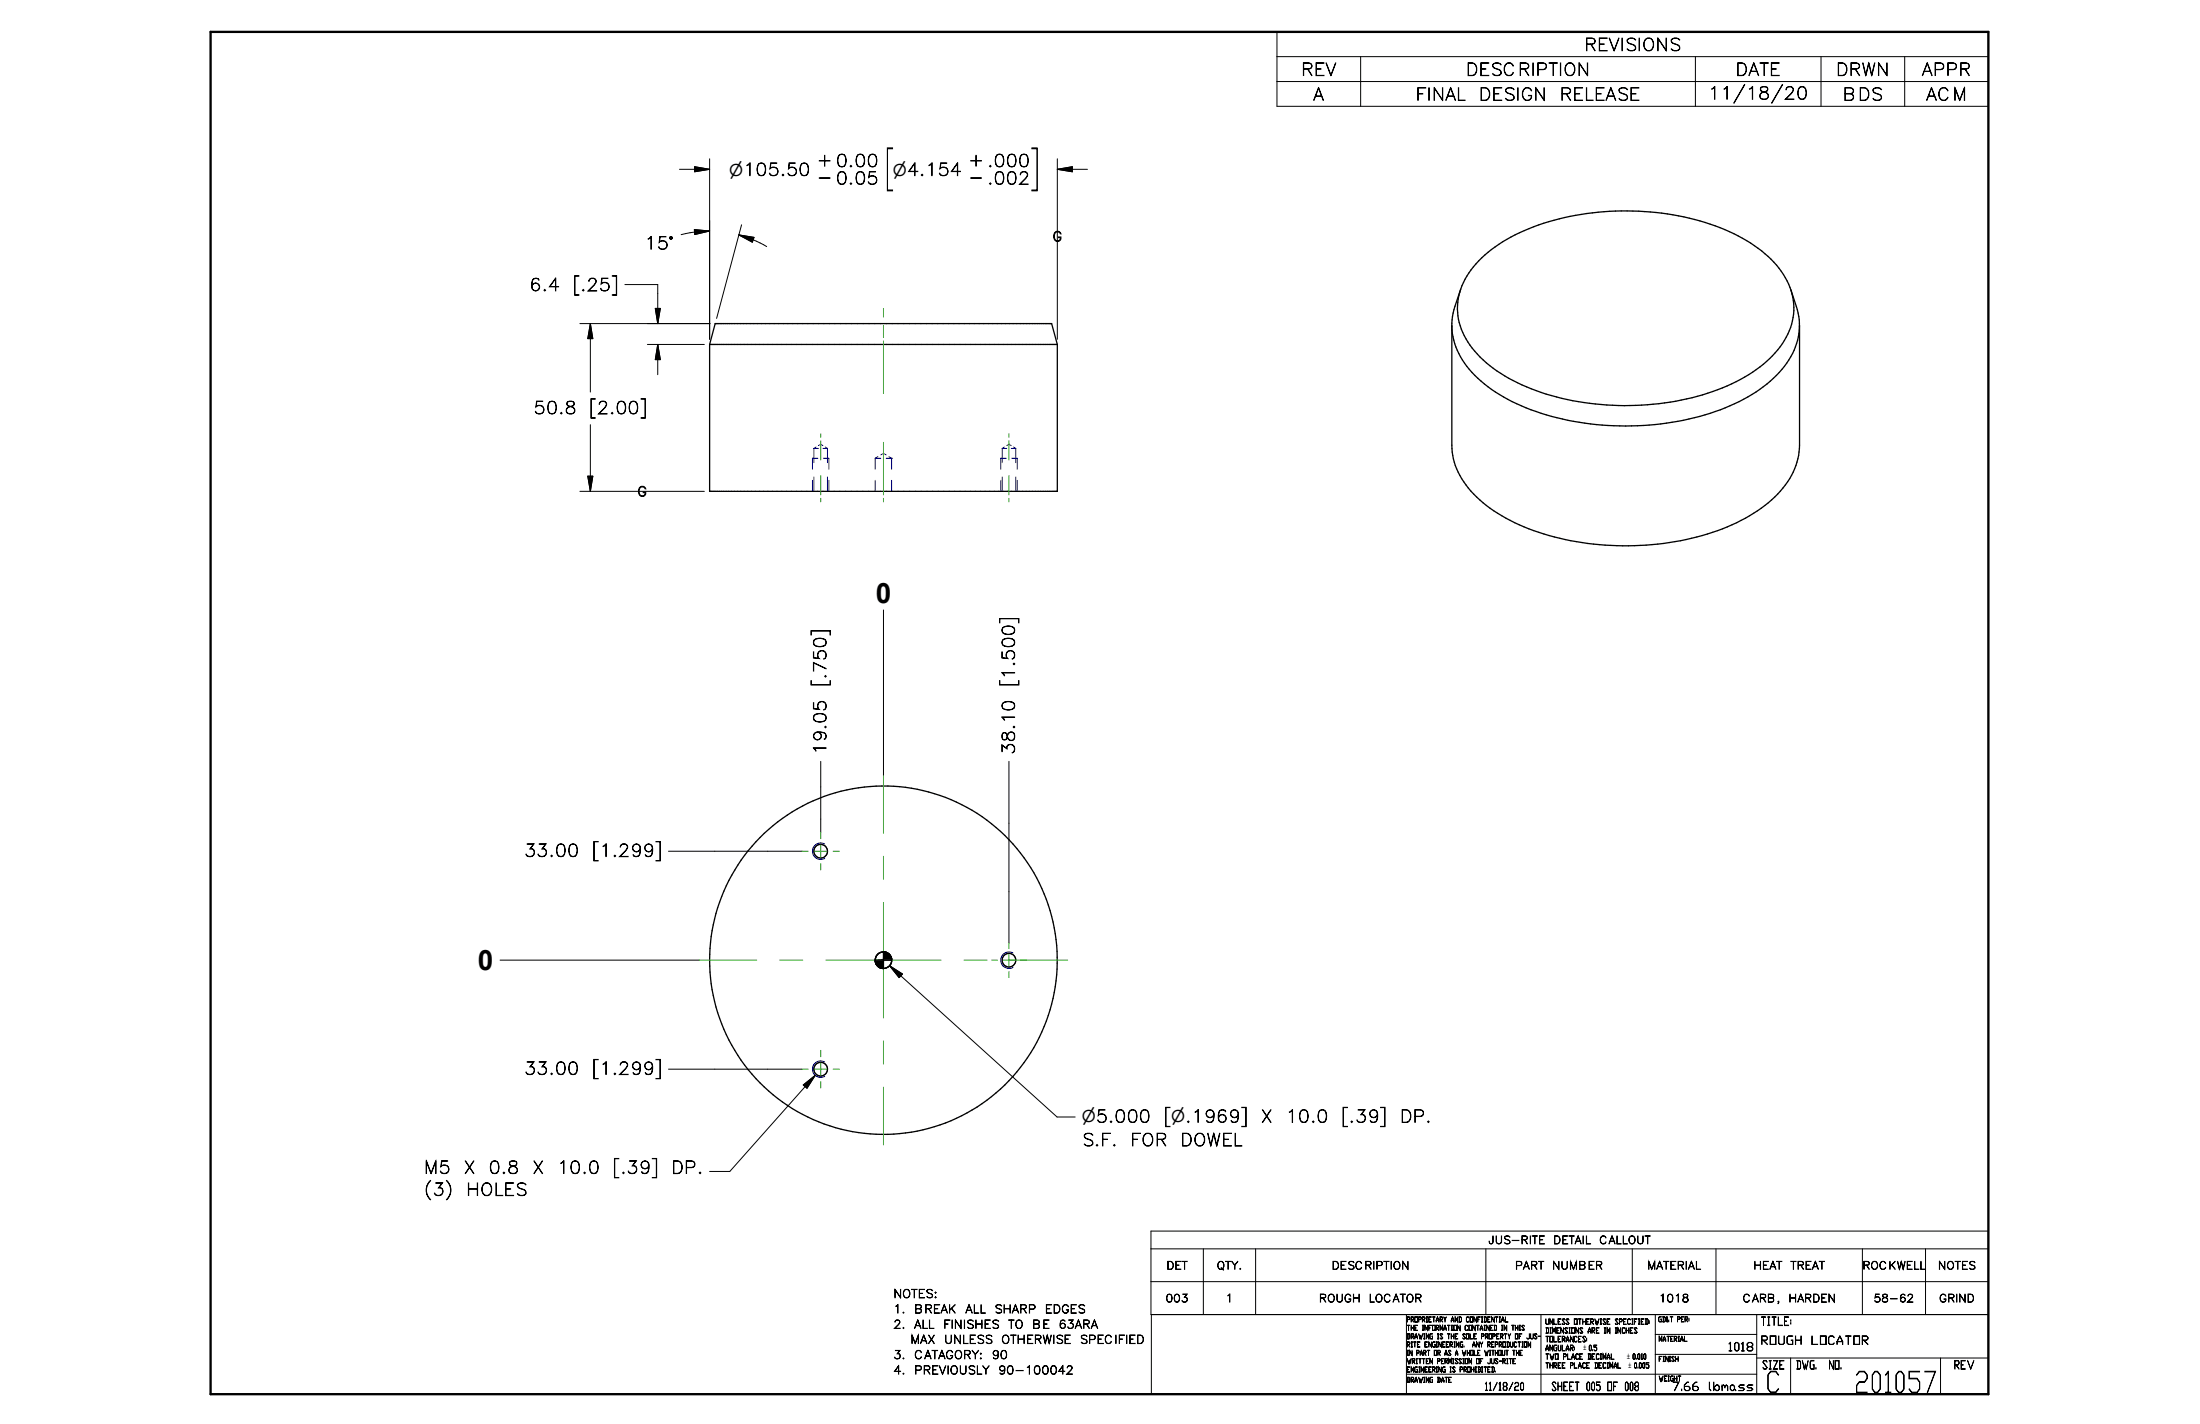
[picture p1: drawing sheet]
<svg xmlns="http://www.w3.org/2000/svg" width="432mm" height="279mm" viewBox="0 0 432 279" stroke-linecap="round" stroke-linejoin="round" font-family="sans-serif">
<g fill="none" stroke="#00f" stroke-width=".2">
<path d="M159.5 94.2v2.2M159.7 88h.9M159.7 88v2.8M159.7 93.6v2.8M160.2 87.7l-.5 .3M160.5 89.9h-1v2.2M160.6 87.4l.5-.2 .4 .2M161.5 88h.9M161.6 89.9h1.1v2.2M162 87.7l.4 .3M162.4 88v2.8M162.4 93.6v2.8"/>
<path d="M162.7 94.2v2.2M171.8 89.9h1.1M171.8 89.9v2.2M171.8 94.2v2.2M172.3 89.6l-.5 .3M172.9 89.3l.5-.3 .5 .3M173.9 89.9h1.1M174.5 89.6l.5 .3M175 89.9h.1M175 89.9v2.2M175 94.2v2.2M196.4 89.9h.1"/>
<path d="M196.4 89.9h1.1M196.4 89.9v2.2M196.4 94.2v2.2M196.7 88h.1M196.7 88h.9M196.7 88v2.8M196.7 93.6v2.8M197.1 87.7l-.4 .3M197.6 87.4l.4-.2 .5 .2M198.5 88h.9M198.6 89.9h1.1v2.2M198.9 87.7l.5 .3"/>
<path d="M199.4 88v2.8M199.4 93.6v2.8M199.7 94.2v2.2M161.9 165.6a1.61 1.61 0 0 0-2.4 1.4 1.61 1.61 0 0 0 2.4 1.4M198.8 187a1.62 1.62 0 0 0-2.4 1.4 1.62 1.62 0 0 0 2.4 1.4M161.9 208.4a1.61 1.61 0 0 0-2.4 1.4 1.61 1.61 0 0 0 2.4 1.4"/>
</g>
<g fill="none" stroke="#000" stroke-width=".25">
<path d="M286.7 56.9l-1.3 3.9-.4 2.6v24a15 15 0 0 0 6.1 11.2 40.7 40.7 0 0 0 20.5 8 54.3 54.3 0 0 0 29.3-4 23.6 23.6 0 0 0 10.7-9.3 13 13 0 0 0 1.6-5.9l-.1-24.6-.3-2-1.3-3.9M290.2 51.2a33.3 33.3 0 0 1 16.9-8.5 52.6 52.6 0 0 1 33.2 3.2 21.9 21.9 0 0 1 10.5 9.2 12.1 12.1 0 0 1-2.4 14.1 31.5 31.5 0 0 1-15.3 8.6 54.1 54.1 0 0 1-32.6-1.5 24.8 24.8 0 0 1-12.8-9.8 12.1 12.1 0 0 1 2-14.7zM139.3 67.6h68.2M139.3 67.6l1.1-4.1h66l1.1 4.1M139.3 67.6v28.8h68.2v-28.8M285 64.1a15.2 15.2 0 0 0 6.4 11.2 40.3 40.3 0 0 0 19.7 7.7 53.9 53.9 0 0 0 30.2-4.2 22.4 22.4 0 0 0 10.8-10.1l.9-2.6 .2-2M171.8 188.4l.1 .7 .4 .5M173.2 190h.2M173.5 186.8h.2M173.9 186.8l.6 .4 .5 .7"/>
<circle cx="161.1" cy="167" r="1.34"/>
<circle cx="173.4" cy="188.4" r="34.1"/>
<circle cx="173.4" cy="188.4" r="1.62"/>
<circle cx="198" cy="188.4" r="1.33"/>
<circle cx="161.1" cy="209.8" r="1.34"/>
</g>
<g fill="#000" stroke="#000" stroke-width=".25">
<path d="M171.8 188.4h1.6l-1.6 .1zM171.8 188.5l1.6-.1-1.6 .2zM171.8 188.6l1.6-.2-1.6 .4zM171.8 188.8l1.6-.4-1.5 .5zM171.9 188.9l1.5-.5-1.5 .6zM171.9 189l1.5-.6-1.5 .7zM171.9 189.1l1.5-.7-1.4 .8zM172 189.2l1.4-.8-1.3 .9zM172.1 189.3l1.3-.9-1.3 1zM172.1 189.4l1.3-1-1.2 1.1zM172.2 189.5l1.2-1.1-1.1 1.2zM173.4 188.4l-1 1.3-.1-.1z"/>
<path d="M173.4 188.4l-.9 1.3h-.1zM173.4 188.4l-.8 1.4-.1-.1zM173.4 188.4l-.7 1.5-.1-.1zM173.4 188.4l-.6 1.5h-.1zM173.4 188.4l-.5 1.5h-.1zM173.4 188.4l-.4 1.6-.1-.1zM173.4 188.4l-.3 1.6h-.1zM173.4 188.4l-.1 1.6h-.2zM173.4 186.8h.1l-.1 1.6zM173.4 188.4v1.6h-.1zM173.5 186.8h.1l-.2 1.6zM173.6 186.8h.2l-.4 1.6z"/>
<path d="M173.8 186.8l.1 .1-.5 1.5zM173.9 186.9h.1l-.6 1.5zM174 186.9h.1l-.7 1.5zM174.1 186.9l.1 .1-.8 1.4zM174.2 187l.1 .1-.9 1.3zM174.3 187.1h.1l-1 1.3zM174.4 187.1l.1 .1-1.1 1.2zM174.5 187.2l.1 .1-1.2 1.1zM173.4 188.4l1.2-1.1 .1 .1zM173.4 188.4l1.3-1v.1zM173.4 188.4l1.3-.9 .1 .1zM173.4 188.4l1.4-.8v.1z"/>
<path d="M173.4 188.4l1.4-.7 .1 .1zM173.4 188.4l1.5-.6 .1 .1zM173.4 188.4l1.6-.5v.1zM173.4 188.4l1.6-.4v.2zM173.4 188.4l1.6-.2v.1zM173.4 188.4l1.6-.1v.1z"/>
</g>
<path d="M41.3 6.3h349v267.3h-349z" fill="none" stroke="#000" stroke-width=".46"/>
<g fill="none" stroke="#000" stroke-width=".2">
<path d="M250.6 6.3h139.7v14.6h-139.7zM250.6 11.1h139.7M250.6 16h139.7M267.1 11.1v9.8M332.8 11.1v9.8M357.4 11.1v9.8M373.8 11.1v9.8M133.4 33.2h5.9M136.3 32.7l3 .5-3 .5zM139.3 31.2v35.4M207.5 33.2h5.9M207.5 33.2l3-.5v1z"/>
<path d="M207.5 31.2v35.4M122.7 55.8h6.4v7.7M136.3 45l3 .3-2.9 .7zM139.3 45.3a22 22 0 0 0-5.6 .7M145 46.1l2.8 1 2.7 1.3M145 46.1l3 .5-.3 .9zM145.5 44.1l-4.9 18.4M113.8 63.5h25.6M115.9 63.5v13.4M115.9 63.5l.5 2.9h-1zM127.1 67.6h11.1M128.6 60.5h1l-.5 3z"/>
<path d="M129.1 67.6v5.9M129.1 67.6l.5 3h-1zM113.8 96.4h24.4M115.4 93.4h1l-.5 3zM115.9 83.3v13.1M173.4 119.7v32.5M161.1 149.4v13.9M198 149.4v35.6M131.2 167h26.2M98.2 188.4h39M171.8 188.4h3.2M173.4 186.8v3.2"/>
<path d="M174.6 189.5l32.9 29.7h3.5M174.6 189.5l2.5 1.6-.6 .7zM131.2 209.8h26.2M157.7 212.9l2.3-1.9-1.6 2.5zM160 211l-16.8 18.8h-3.9M225.9 245h164.4M225.9 251.5h164.4M226 257.9v15.7h164.3v-32.1h-164.4v16.4h164.4M236.2 245v12.9M246.4 245v12.9M276 257.9v15.7M291.6 245v12.9"/>
<path d="M302.4 257.9v15.7M320.4 245v12.9M324.9 257.9v15.7M336.8 245v12.9M344.8 257.9v15.7M365.5 245v12.9M377.9 245v12.9M276 269.6h68.8M324.9 261.8h19.9M324.9 265.7h19.9M344.8 266.5h45.5M351.4 266.5v7.1"/>
<path d="M380.9 266.5v7.1"/>
</g>
<path d="M136.3 32.7l3 .5-3 .5zM207.5 33.2l3-.5v1zM136.3 45l3 .3-2.9 .7zM145 46.1l3 .5-.3 .9zM115.9 63.5l.5 2.9h-1zM128.6 60.5h1l-.5 3zM129.1 67.6l.5 3h-1zM115.4 93.4h1l-.5 3zM174.6 189.5l2.5 1.6-.6 .7zM157.7 212.9l2.3-1.9-1.6 2.5z" fill="#000" stroke="#000" stroke-width=".2"/>
<g fill="none" stroke="#23a718" stroke-width=".2">
<path d="M173.4 60.5v1.7M173.4 63.9v2.3M173.4 66.9v10.3M161.1 85.1v.7M161.1 86.5v3.8M161.1 93.3v3.8M161.1 97.8v.7M173.4 86.8v10.3M173.4 97.8v.7M198 85.1v.7M198 86.5v3.8M198 93.3v3.8"/>
<path d="M198 97.8v.7M173.4 152.2v11.3M157.4 167h1.2M159.8 167h2.5M161.1 163.3v1.3M161.1 165.8v2.4M161.1 169.5v1.2M163.5 167h1.2M173.4 168v4.5M173.4 177.1v22.6M137.2 188.4h11.3M153 188.4h4.6"/>
<path d="M162.1 188.4h22.6M189.2 188.4h4.5M194.7 188.4h1.1M196.9 188.4h12.7M198 185v1.1M198 187.3v2.2M198 190.7v1.1M157.4 209.8h1.2M159.8 209.8h2.5M161.1 206.1v1.2M161.1 208.6v2.4M161.1 212.2v1.3"/>
<path d="M163.5 209.8h1.2M173.4 204.3v4.5M173.4 213.3v11.3"/>
</g>
<g font-size="7.4">
<text x="173.7" y="35.6">[</text>
<text x="202.2" y="35.6">]</text>
</g>
<g font-size="5.7">
<text x="346.5" y="273.2">C</text>
<text x="363.9" y="273.2">201057</text>
</g>
<g font-size="5.5">
<text x="171.9" y="118.3">0</text>
<text x="93.8" y="190.3">0</text>
</g>
<g font-size="3.3">
<text x="310.9" y="9.9">REVISIONS</text>
<text x="255.4" y="14.8">REV</text>
<text x="287.7" y="14.8">DESCRIPTION</text>
<text x="340.6" y="14.8">DATE</text>
<text x="360.3" y="14.8">DRWN</text>
<text x="377.2" y="14.8">APPR</text>
<text x="257.7" y="19.7">A</text>
<text x="277.8" y="19.7">FINAL</text>
<text x="290.2" y="19.7">DESIGN</text>
<text x="306.1" y="19.7">RELEASE</text>
<text x="335.2" y="19.5">11/18/20</text>
<text x="361.7" y="19.7">BDS</text>
<text x="378" y="19.7">ACM</text>
<text x="160.3" y="36">- 0.05</text>
<text x="160.3" y="32.6">+ 0.00</text>
<text x="190" y="36">- .002</text>
<text x="190" y="32.6">+ .000</text>
<text x="126.5" y="48.9">15°</text>
<text x="103.9" y="57.1">6.4</text>
<text x="112.4" y="57.1">[.25]</text>
<text x="104.7" y="81.2">50.8</text>
<text x="115.6" y="81.2">[2.00]</text>
<text x="162.1" y="134.7" transform="rotate(-90 162.1 134.7)">[.750]</text>
<text x="199.1" y="134.7" transform="rotate(-90 199.1 134.7)">[1.500]</text>
<text x="162.1" y="148.1" transform="rotate(-90 162.1 148.1)">19.05</text>
<text x="199.1" y="148.1" transform="rotate(-90 199.1 148.1)">38.10</text>
<text x="102.9" y="168.1">33.00</text>
<text x="116.2" y="168.1">[1.299]</text>
<text x="102.9" y="210.8">33.00</text>
<text x="116.2" y="210.8">[1.299]</text>
<text x="228.4" y="220.2">[n.1969]</text>
<text x="247.4" y="220.2">X</text>
<text x="252.4" y="220.2">10.0</text>
<text x="263.3" y="220.2">[.39]</text>
<text x="274.8" y="220.2">DP.</text>
<text x="212.3" y="224.8">S.F.</text>
<text x="221.8" y="224.8">FOR</text>
<text x="231.6" y="224.8">DOWEL</text>
<text x="83.2" y="230.2">M5</text>
<text x="91" y="230.2">X</text>
<text x="95.9" y="230.2">0.8</text>
<text x="104.4" y="230.2">X</text>
<text x="109.3" y="230.2">10.0</text>
<text x="120.3" y="230.2">[.39]</text>
<text x="131.7" y="230.2">DP.</text>
<text x="83.2" y="234.6">(3)</text>
<text x="91.5" y="234.6">HOLES</text>
</g>
<g font-size="3.2">
<text x="143.1" y="34.5">n105.50</text>
<text x="175.2" y="34.5">n4.154</text>
<text x="212.3" y="220.2">n5.000</text>
</g>
<g font-size="2.6">
<text x="206.5" y="47.4">G</text>
<text x="125.1" y="97.4">G</text>
</g>
<g font-size="2.3">
<text x="345.5" y="260.1">TITLE:</text>
<text x="345.5" y="263.8">ROUGH</text>
<text x="355.4" y="263.8">LOCATOR</text>
<text x="339.1" y="265.1">1018</text>
<text x="345.8" y="268.6">SIZE</text>
<text x="352.5" y="268.6">DWG.</text>
<text x="358.9" y="268.6">NO.</text>
<text x="383.5" y="268.6">REV</text>
<text x="304.5" y="272.8">SHEET 005 OF 008</text>
<text x="328.1" y="272.8">7.66</text>
<text x="335.2" y="272.8">lbmass</text>
</g>
<g font-size="2.2">
<text x="175.3" y="254.6">NOTES:</text>
<text x="175.3" y="257.6">1.</text>
<text x="179.4" y="257.6">BREAK</text>
<text x="189.5" y="257.6">ALL</text>
<text x="195.2" y="257.6">SHARP</text>
<text x="205.1" y="257.6">EDGES</text>
<text x="175.3" y="260.6">2.</text>
<text x="178.7" y="263.6">MAX</text>
<text x="179.4" y="260.6">ALL</text>
<text x="185.1" y="260.6">FINISHES</text>
<text x="185.3" y="263.6">UNLESS</text>
<text x="196.5" y="263.6">OTHERWISE</text>
<text x="197.9" y="260.6">TO</text>
<text x="202.6" y="260.6">BE</text>
<text x="207.8" y="260.6">63ARA</text>
<text x="211.9" y="263.6">SPECIFIED</text>
<text x="175.3" y="266.6">3.</text>
<text x="175.3" y="269.6">4.</text>
<text x="179.4" y="266.6">CATAGORY:</text>
<text x="179.4" y="269.6">PREVIOUSLY</text>
<text x="194.6" y="266.6">90</text>
<text x="195.9" y="269.6">90-100042</text>
</g>
<g font-size="2.1">
<text x="292.1" y="244">JUS-RITE</text>
<text x="304.8" y="244">DETAIL</text>
<text x="313.9" y="244">CALLOUT</text>
<text x="228.9" y="249">DET</text>
<text x="238.8" y="249">QTY.</text>
<text x="261.4" y="249">DESCRIPTION</text>
<text x="297.3" y="249">PART</text>
<text x="304.6" y="249">NUMBER</text>
<text x="323.3" y="249">MATERIAL</text>
<text x="344.1" y="249">HEAT</text>
<text x="351.4" y="249">TREAT</text>
<text x="365.5" y="249">ROCKWELL</text>
<text x="380.4" y="249">NOTES</text>
<text x="228.8" y="255.5">003</text>
<text x="240.5" y="255.5">1</text>
<text x="258.9" y="255.5">ROUGH</text>
<text x="268.6" y="255.5">LOCATOR</text>
<text x="325.6" y="255.5">1018</text>
<text x="342" y="255.5">CARB,</text>
<text x="351" y="255.5">HARDEN</text>
<text x="367.7" y="255.5">58-62</text>
<text x="380.6" y="255.5">GRIND</text>
<text x="291.4" y="272.8">11/18/20</text>
</g>
<g font-size="1.5">
<text x="303.3" y="259.8">UNLESS OTHERWISE SPECIFIED:</text>
<text x="303.3" y="261.6">DIMENSIONS ARE IN INCHES</text>
<text x="303.3" y="263.3">TOLERANCES:</text>
<text x="303.3" y="265">ANGULAR:</text>
<text x="303.3" y="266.7">TWO PLACE DECIMAL</text>
<text x="303.3" y="268.4">THREE PLACE DECIMAL</text>
</g>
<g font-size="1.4">
<text x="276.1" y="259.4">PROPRIETARY AND CONFIDENTIAL</text>
<text x="276.1" y="261">THE INFORMATION CONTAINED IN THIS</text>
<text x="276.1" y="262.7">DRAWING IS THE SOLE PROPERTY OF JUS-</text>
<text x="325.4" y="259.3">GD&amp;T PER:</text>
<text x="325.5" y="263.2">MATERIAL</text>
<text x="276.1" y="264.3">RITE ENGINEERING.</text>
<text x="276.1" y="267.5">WRITTEN PERMISSION OF JUS-RITE</text>
<text x="276.1" y="269.2">ENGINEERING IS PROHIBITED.</text>
<text x="276.1" y="265.9">IN PART OR AS A WHOLE WITHOUT THE</text>
<text x="288.9" y="264.3">ANY REPRODUCTION</text>
<text x="310.8" y="265">`0.5</text>
<text x="319.4" y="266.7">`0.010</text>
<text x="319.7" y="268.4">`0.005</text>
<text x="325.5" y="267.1">FINISH</text>
<text x="276.1" y="271.2">DRAWING DATE</text>
<text x="325.5" y="271">WEIGHT</text>
</g>
</svg>
